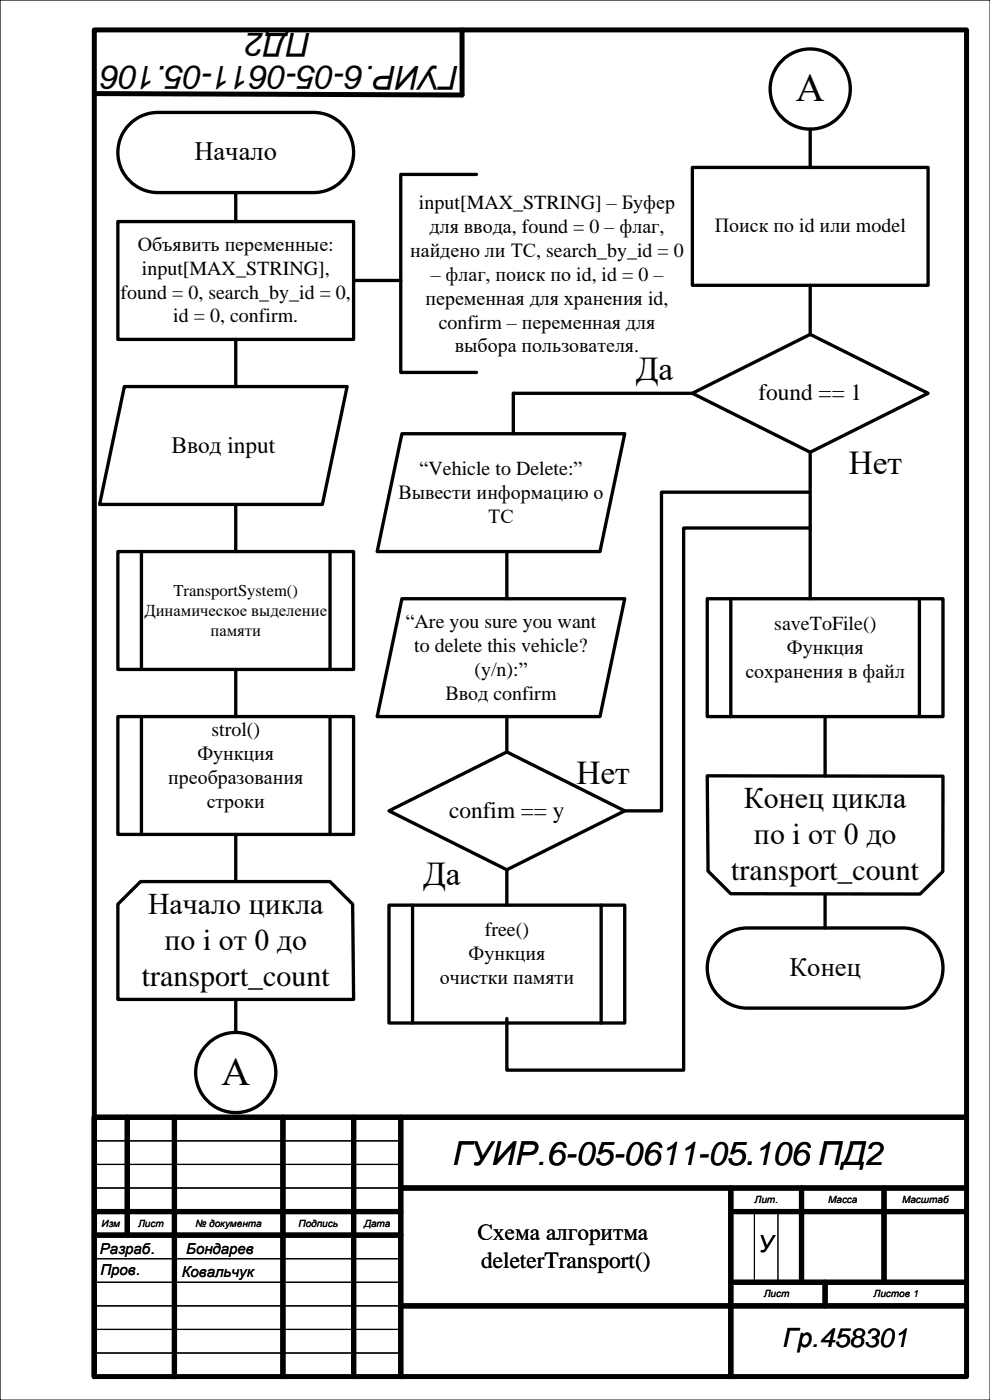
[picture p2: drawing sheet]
<svg xmlns="http://www.w3.org/2000/svg" width="210mm" height="297mm" viewBox="0 0 210 297" stroke-linecap="round" stroke-linejoin="round" font-family="sans-serif">
<path d="M0 0h210v297h-210z" fill="none" stroke="#000" stroke-width=".26"/>
<g fill="none" stroke="#000" stroke-width="1.1">
<path d="M20 6.3h185v285.7h-185zM98 6.3v13.9l-78-.3M27 237v25M37 237v55M60 237v55M75 237v55M85 237v55M205 237h-185v55M20 257h65M85 252h120M155 252v40M155 257h50"/>
<path d="M170 252v20M187.5 252v20M20 262h65M85 277h120M155 272h50M175 272v5"/>
</g>
<path d="M20 242h65M20 247h65M20 252h65M20 267h65M20 272h65M20 277h65.1M20 282h65M20 287h65" fill="none" stroke="#000" stroke-width=".25"/>
<path d="M147.3 237.3h5M160 256.5v15.5M165 256.5v15.5" fill="none" stroke="#000" stroke-width=".21"/>
<path d="M27.5 26.3a8.5 8.5 0 0 1 6-2.4h33a8.5 8.5 0 0 1 8.5 8.5 8.5 8.5 0 0 1-8.5 8.5h-33a8.5 8.5 0 0 1-7.9-5.3 8.5 8.5 0 0 1 1.9-9.3z" fill-rule="evenodd" fill="#fff"/>
<path d="M27.5 26.3a8.5 8.5 0 0 1 6-2.4h33a8.5 8.5 0 0 1 8.5 8.5 8.5 8.5 0 0 1-8.5 8.5h-33a8.5 8.5 0 0 1-7.9-5.3 8.5 8.5 0 0 1 1.9-9.3z" fill="none" stroke="#000" stroke-width=".71"/>
<path d="M25 47h50v25h-50z" fill-rule="evenodd" fill="#fff"/>
<path d="M101.1 37h-16.1v42h16.1M25 47h50v25h-50zM50 40.9v6.1M75 59.5h10M50 72v10" fill="none" stroke="#000" stroke-width=".71"/>
<path d="M25 117h50v25h-50z" fill-rule="evenodd" fill="#fff"/>
<path d="M25 117h50v25h-50zM30 117v25M70 117v25" fill="none" stroke="#000" stroke-width=".71"/>
<path d="M25 152h50v25h-50z" fill-rule="evenodd" fill="#fff"/>
<path d="M50 107v10M25 152h50v25h-50zM30 152v25M50 142v10M70 152v25M50 177v10M50 212v7" fill="none" stroke="#000" stroke-width=".71"/>
<circle cx="50" cy="227.5" r="8.5" fill="#fff"/>
<circle cx="50" cy="227.5" r="8.5" fill="none" stroke="#000" stroke-width=".71"/>
<circle cx="171.8" cy="18.9" r="8.5" fill="#fff"/>
<circle cx="171.8" cy="18.9" r="8.5" fill="none" stroke="#000" stroke-width=".71"/>
<path d="M146.8 35.5h50v25h-50z" fill-rule="evenodd" fill="#fff"/>
<path d="M146.8 35.5h50v25h-50zM171.8 27.4v8.1" fill="none" stroke="#000" stroke-width=".71"/>
<path d="M150 164.6l50 .1v20.2l-4.9 4.7h-40.1l-4.8-4.8z" fill-rule="evenodd" fill="#fff"/>
<path d="M150 164.6l50 .1v20.2l-4.9 4.7h-40.1l-4.8-4.8z" fill="none" stroke="#000" stroke-width=".71"/>
<path d="M152.5 199.3a8.5 8.5 0 0 1 6-2.5h33a8.5 8.5 0 0 1 8.5 8.5 8.5 8.5 0 0 1-8.5 8.5h-33a8.5 8.5 0 0 1-7.9-5.2 8.5 8.5 0 0 1 1.9-9.3z" fill-rule="evenodd" fill="#fff"/>
<path d="M171.8 60.5v10.4M152.5 199.3a8.5 8.5 0 0 1 6-2.5h33a8.5 8.5 0 0 1 8.5 8.5 8.5 8.5 0 0 1-8.5 8.5h-33a8.5 8.5 0 0 1-7.9-5.2 8.5 8.5 0 0 1 1.9-9.3zM175 189.9v6.9" fill="none" stroke="#000" stroke-width=".71"/>
<path d="M25 191.8l4.8-4.8h40.2l4.8 4.8 .2 20.2h-50z" fill-rule="evenodd" fill="#fff"/>
<path d="M25 191.8l4.8-4.8h40.2l4.8 4.8 .2 20.2h-50z" fill="none" stroke="#000" stroke-width=".71"/>
<g fill="#fff">
<path d="M30.1 188.1h39.8v22.8h-39.8z" fill-rule="evenodd"/>
<path d="M26.4 82h47.2l-5.2 25h-47.3z" fill-rule="evenodd"/>
</g>
<path d="M26.4 82h47.2l-5.2 25h-47.3z" fill="none" stroke="#000" stroke-width=".71"/>
<path d="M146.8 83.4l25-12.5 25 12.5-25 12.5z" fill-rule="evenodd" fill="#fff"/>
<path d="M108.9 83.4h37.9M146.8 83.4l25-12.5 25 12.5-25 12.5z" fill="none" stroke="#000" stroke-width=".71"/>
<path d="M85.2 92h47.3l-5.2 25h-47.3z" fill-rule="evenodd" fill="#fff"/>
<path d="M85.2 92h47.3l-5.2 25h-47.3zM108.9 83.4v8.6" fill="none" stroke="#000" stroke-width=".71"/>
<path d="M85.2 127h47.3l-5.2 25h-47.3z" fill-rule="evenodd" fill="#fff"/>
<path d="M107.5 117v10M85.2 127h47.3l-5.2 25h-47.3z" fill="none" stroke="#000" stroke-width=".71"/>
<path d="M82.5 172l25-12.5 25 12.5-25 12.5z" fill-rule="evenodd" fill="#fff"/>
<path d="M107.5 152v7.5M82.5 172l25-12.5 25 12.5-25 12.5z" fill="none" stroke="#000" stroke-width=".71"/>
<path d="M82.5 192h50v25h-50z" fill-rule="evenodd" fill="#fff"/>
<path d="M171.5 104.4h-31.2v67.6h-7.8M171.8 112h-26.8v115h-37.5v-11M82.5 192h50v25h-50zM87.5 192v25M107.5 184.5v7.5M127.5 192v25" fill="none" stroke="#000" stroke-width=".71"/>
<path d="M150 127h50v25h-50z" fill-rule="evenodd" fill="#fff"/>
<path d="M171.8 95.9v31.1M150 127h50v25h-50zM155 127v25M195 127v25M175 152v12.6" fill="none" stroke="#000" stroke-width=".71"/>
<g font-size="8.5">
<text x="168.8" y="21.4">А</text>
<text x="46.9" y="230.1">А</text>
</g>
<g font-size="7.1">
<text x="134.8" y="80.6">Да</text>
<text x="180" y="100.6">Нет</text>
<text x="122.3" y="166.2">Нет</text>
<text x="89.7" y="187.6">Да</text>
</g>
<g font-size="7">
<text x="66" y="7" transform="rotate(-180 66 7)">ПД2</text>
<text x="97.3" y="14" transform="rotate(-180 97.3 14)">ГУИР.6-05-0611-05.106</text>
<text x="96" y="247">ГУИР.6-05-0611-05.106 ПД2</text>
</g>
<g font-size="6.3">
<text x="157.8" y="171.4">Конец цикла</text>
<text x="159.9" y="179">по i от 0 до</text>
<text x="155.1" y="186.7">transport_count</text>
<text x="31.4" y="193.8">Начало цикла</text>
<text x="34.9" y="201.4">по i от 0 до</text>
<text x="30.1" y="209">transport_count</text>
</g>
<g font-size="5.6">
<text x="41.2" y="34">Начало</text>
<text x="167.5" y="207.1">Конец</text>
<text x="166" y="285.7">Гр.458301</text>
</g>
<g font-size="5">
<text x="160.9" y="84.9">found == 1</text>
<text x="36.4" y="96">Ввод input</text>
<text x="95.3" y="173.5">confim == y</text>
<text x="101.3" y="263.1">Схема алгоритма</text>
<text x="102.1" y="269">deleterTransport()</text>
<text x="160.8" y="265.7">У</text>
</g>
<g font-size="4.2">
<text x="88.9" y="44.3">input[MAX_STRING] – Буфер</text>
<text x="29.2" y="53.2">Объявить переменные:</text>
<text x="91.1" y="49.4">для ввода, found = 0 – флаг,</text>
<text x="151.6" y="49.3">Поиск по id или model</text>
<text x="30.1" y="58.2">input[MAX_STRING],</text>
<text x="87" y="54.4">найдено ли ТС, search_by_id = 0</text>
<text x="91.3" y="59.5">– флаг, поиск по id, id = 0 –</text>
<text x="25.6" y="63.3">found = 0, search_by_id = 0,</text>
<text x="90.3" y="64.6">переменная для хранения id,</text>
<text x="36.8" y="68.4">id = 0, confirm.</text>
<text x="93" y="69.7">confirm – переменная для</text>
<text x="96.5" y="74.8">выбора пользователя.</text>
<text x="89" y="100.7">“Vehicle to Delete:”</text>
<text x="84.5" y="105.8">Вывести информацию о</text>
<text x="103.6" y="110.9">ТС</text>
<text x="86" y="133.2">“Are you sure you want</text>
<text x="164.2" y="133.6">saveToFile()</text>
<text x="87.9" y="138.2">to delete this vehicle?</text>
<text x="100.6" y="143.3">(y/n):”</text>
<text x="158.1" y="143.8">сохранения в файл</text>
<text x="166.9" y="138.7">Функция</text>
<text x="94.5" y="148.4">Ввод confirm</text>
<text x="41.9" y="161.1">Функция</text>
<text x="44.8" y="156.1">strol()</text>
<text x="35.7" y="166.2">преобразования</text>
<text x="43.9" y="171.3">строки</text>
<text x="99.4" y="203.7">Функция</text>
<text x="102.8" y="198.6">free()</text>
<text x="93.3" y="208.8">очистки памяти</text>
</g>
<g font-size="3.5">
<text x="30.6" y="130.6">Динамическое выделение</text>
<text x="36.8" y="126.3">TransportSystem()</text>
<text x="44.6" y="134.8">памяти</text>
</g>
<g font-size="3.2">
<text x="21.2" y="266">Разраб.</text>
<text x="39.5" y="266">Бондарев</text>
<text x="21.3" y="270.5">Пров.</text>
<text x="38.6" y="270.9">Ковальчук</text>
</g>
<g font-size="2.1">
<text x="160" y="255.2">Лит.</text>
<text x="175.7" y="255.2">Масса</text>
<text x="191.3" y="255.2">Масштаб</text>
<text x="21.5" y="260.2">Изм</text>
<text x="29.3" y="260.2">Лист</text>
<text x="41.5" y="260.2">№ документа</text>
<text x="63.3" y="260.2">Подпись</text>
<text x="77.2" y="260.2">Дата</text>
<text x="162" y="275.2">Лист</text>
<text x="185.3" y="275.2">Листов 1</text>
</g>
</svg>
